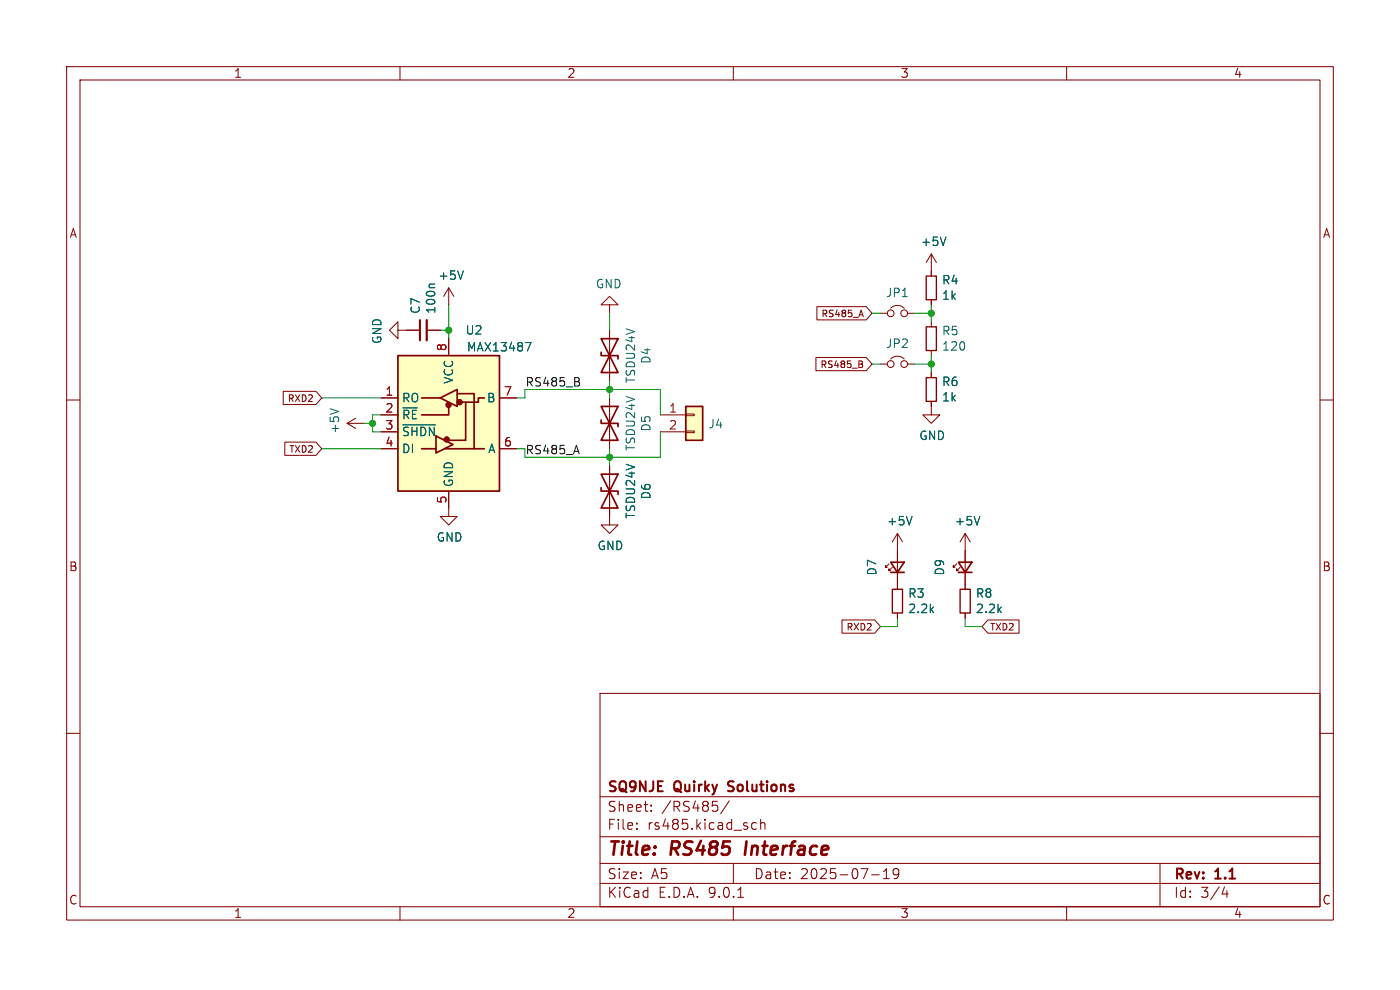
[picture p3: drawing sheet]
<svg xmlns="http://www.w3.org/2000/svg" width="297mm" height="210mm" viewBox="0 0 297 210" stroke-linecap="round" stroke-linejoin="round" font-family="sans-serif">
<g fill="none" stroke="#840000" stroke-width=".22">
<path d="M14.1 14.1h268.8v181.1h-268.8zM17 17h263v175.3h-263zM84.9 14.1v2.9M155.6 14.1v2.9M226.3 14.1v2.9M197.6 53.9v4.7M197.6 53.9l-1.1 1.8M197.6 53.9l1 1.8M86.2 70h2.9M90.5 70h2.9M95.2 61.1l-1.1 1.8M95.2 61.1l1.1 1.8"/>
<path d="M95.2 61.1v3.6M197.6 63.6v1.1M197.6 68.3v1M197.6 74.4v1M14.1 84.9h2.9M129.3 98.8v12.6h1.8l-1.8 1.8-1.8-1.8h1.8M197.6 86.2v1.8h1.8l-1.8 1.8-1.8-1.8h1.8M280 84.9h2.9M95.2 107.8v1.8h1.8l-1.8 1.8-1.8-1.8h1.8M203 119.6l-.8 .7v-.3v.3h.4M204.8 113.2l-1.1 1.8M204.8 113.2l1 1.8"/>
<path d="M204.8 113.2v11.8M203.7 120.3l-.7 .8v-.4v.4h.3M204.8 130v1.1M14.1 155.6h2.9M127.3 147.1h152.7v45.2h-152.7zM280 155.6h2.9M127.3 177.5h152.7M127.3 169h152.7M135.1 175.7v.2M135.1 174.6v.2M138.1 171.9v.2M138.1 170.8v.2"/>
<path d="M152.1 170.9l.2 .3v.5l-.2 .3M154.7 169.9l-1.8 2.7M159.5 175.5l.4 .4 .6-.1M160.5 174.6l-.6-.1-.4 .4M161.4 174.7a.53 .53 0 0 1 .9 .1v1.1M161.4 173.8v2.1M84.9 192.3v2.9M127.3 187.4h152.7M127.3 183.2h152.7M155.6 192.3v2.9M155.6 183.2v4.2M156.5 190.3h1.2"/>
<path d="M184.9 185.6h1.6M187.4 186.4h1.3M187.4 184.9l.6-.6v2.1M190.7 185.2l-.4 .4h-.4l-.4-.4v-.5l.2-.3 .6-.1 .3 .2a1.4 1.4 0 0 1-.5 1.9h-.4M226.3 192.3v2.9M246.1 183.2v9.1M259.8 188.1l-.5 1.5h1.3M260.3 188.9v1.4"/>
</g>
<path d="M158.4 178.5l-.4 2.8" fill="none" stroke="#840000" stroke-width=".57"/>
<path d="M154.4 167.7l.3 .1M154.5 165.9v.6" fill="none" stroke="#840000" stroke-width=".42"/>
<path d="M98.3 57.5l-.6 1.8M200.7 50.3l-.6 1.8M92.2 60.3h-.9l-.3 .2M207.9 109.6l-.6 1.8" fill="none" stroke="#006464" stroke-width=".22"/>
<path d="M89.1 67.9v4.3" fill="none" stroke="#840000" stroke-width=".43"/>
<path d="M90.5 67.9v4.3" fill="none" stroke="#840000" stroke-width=".47"/>
<path d="M196.5 58.6h2.1v5h-2.1zM196.5 69.3h2.1v5.1h-2.1zM203.7 125h2.1v5h-2.1z" fill="none" stroke="#840000" stroke-width=".29"/>
<path d="M127.5 100.6l3.6 7.2h-3.6l3.6-7.2zM127.5 103.5v.7h3.6v.7M203.3 119.3h2.9l-1.4 2.1zM203.3 121.4h2.9" fill="none" stroke="#840000" stroke-width=".36"/>
<path d="M84.4 75.4h21.6v28.8h-21.6z" fill="#ffffc2"/>
<g fill="none" stroke="#840000" stroke-width=".36">
<path d="M84.4 75.4h21.6v28.8h-21.6zM89.4 84.4h4M89.4 95.2h3.1M92.5 92.5l3.6 1.8-3.6 1.8zM93.4 84.4l3.6-1.8v3.6zM94.3 95.2h8.4M95.2 86.2v1.8h-5.8M97 83.5h3.6v11.7M98.8 85.3v8.1h-3.6M102.7 84.4h-1.2v.9h-3.6M127.5 86.2l3.6 7.2h-3.6l3.6-7.2zM127.5 89.1v.7h3.6v.7"/>
<path d="M188.9 119.3h2.9l-1.4 2.1zM188.9 121.4h2.9"/>
</g>
<g fill="#840000" stroke="#840000" stroke-width=".36">
<circle cx="95.2" cy="85.9" r=".5"/>
<circle cx="97.5" cy="85.3" r=".5"/>
</g>
<g fill="none" stroke="#840000" stroke-width=".22">
<path d="M95.2 71.8v3.6M73.6 89.8l1.8 1.1M73.6 89.8h3.6M75.4 88.7l-1.8 1.1M80.8 84.4h3.6M80.8 88h3.6M80.8 91.6h3.6M80.8 95.2h3.6M97 83.5h.1M106 84.4h3.6M106 95.2h3.6M129.3 84.4v10.8"/>
<path d="M95.2 104.2v3.6M188.6 119.6l-.7 .7v-.3v.3h.3M190.4 113.2v11.8M190.4 113.2l-1.1 1.8M190.4 113.2l1.1 1.8M189.3 120.3l-.7 .8v-.4v.4h.3M190.4 130v1.1"/>
</g>
<path d="M111.4 72.7h1.2l-.7 1.8M70 86.7l1.8 .6M85.5 90.1h6.9M193.5 109.6l-.6 1.8" fill="none" stroke="#006464" stroke-width=".22"/>
<path d="M189.3 125h2.2v5h-2.2z" fill="none" stroke="#840000" stroke-width=".29"/>
<path d="M145.5 86.2h3.6v7.2h-3.6z" fill="#ffffc2"/>
<path d="M127.5 71.8l3.6 7.2h-3.6l3.6-7.2zM127.5 74.7v.7h3.6v.8M145.5 86.2h3.6v7.2h-3.6z" fill="none" stroke="#840000" stroke-width=".36"/>
<g fill="none" stroke="#840000" stroke-width=".22">
<path d="M197.6 57.5v1.1M84.4 70v-1.7l-1.8 1.7 1.8 1.8v-1.8h4.7M90.5 70h2.9M95.2 71.8v3.6M129.3 64.7h1.8l-1.8-1.8-1.8 1.8h1.8v1.8M129.3 70v10.8M173.1 75.8h10.7l1.2 1.4-1.2 1.4h-10.7zM173.3 65.1h10.5l1.2 1.4-1.2 1.4h-10.5zM182.7 76.6l.2 .2-.2 .4 .3 .3-.1 .3-.2 .2M182.7 65.8l.4 1.4M186.8 77.2h1.4M186.8 66.5h1.4"/>
<path d="M188.9 76.2a2.03 2.03 0 0 1 2.9 0M188.9 65.4a2.03 2.03 0 0 1 2.9 0M192.5 77.2h1.5M192.5 66.5h1.5M197.6 63.6v1.1M197.6 79v1.1M60.1 83h6.9l1.3 1.4-1.3 1.4h-6.9zM60.4 93.8h6.6l1.3 1.4-1.3 1.4h-6.6zM80.8 88h3.6M80.8 91.6h3.6M80.8 84.4h3.6M80.8 95.2h3.6"/>
<path d="M106 84.4h3.6M106 95.2h3.6M129.3 98.8v3.6M140.1 88h5.4M140.1 91.6h5.4M145.5 87.8h1.8v.4h-1.8zM145.5 91.4h1.8v.4h-1.8zM197.6 85.1v1.1M95.2 104.2v3.6M129.3 106v3.6M190.4 116.7v2.6M204.8 116.7v2.6"/>
<path d="M178.6 131.5h7l1.2 1.4-1.2 1.4h-7zM190.4 121.4v3.6M190.4 130v1.1M204.8 121.4v3.6M204.8 130v1.1M209.6 131.5h6.6v2.8h-6.6l-1.3-1.4z"/>
<circle cx="188.9" cy="77.2" r=".72"/>
<circle cx="188.9" cy="66.5" r=".72"/>
<circle cx="191.8" cy="77.2" r=".72"/>
<circle cx="191.8" cy="66.5" r=".72"/>
</g>
<path d="M196.5 80.1h2.1v5h-2.1z" fill="none" stroke="#840000" stroke-width=".29"/>
<path d="M122.8 81l.2 .3-.2 .5M122.8 80.3v.5" fill="none" stroke="#0f0f0f" stroke-width=".22"/>
<g fill="none" stroke="#009600" stroke-width=".22">
<path d="M93.4 70h1.8M95.2 64.7v7.1M129.3 66.5v3.5M185 66.5h1.8M185 77.2h1.8M194 66.5h3.6M194 77.2h3.6M197.6 64.7v3.6M197.6 75.4v3.6M68.3 95.2h12.5M68.3 84.4h12.5M77.2 89.8h1.8"/>
<path d="M80.8 88h-1.8v3.6h1.8M109.6 84.4h1.8v-1.8h28.7v5.4M109.6 95.2h1.8M129.3 80.8v3.6M129.3 95.2v3.6M140.1 91.6v5.4h-28.7M190.4 131.1v1.8h-3.6M204.8 131.1v1.8h3.5"/>
</g>
<path d="M98.3 57.5l-.6 1.8M200.7 50.3l-.6 1.8M92.2 60.3h-.9l-.3 .2M111.4 72.7h1.2l-.7 1.8M85.5 90.1h6.9M193.5 109.6l-.6 1.8M207.9 109.6l-.6 1.8" fill="none" stroke="#006464" stroke-width=".22"/>
<g fill="#009600" stroke="#009600" stroke-width=".22">
<circle cx="197.6" cy="66.5" r=".65"/>
<circle cx="197.6" cy="77.2" r=".65"/>
<circle cx="129.3" cy="82.6" r=".65"/>
<circle cx="79" cy="89.8" r=".65"/>
<circle cx="129.3" cy="97" r=".65"/>
<circle cx="95.2" cy="70" r=".65"/>
</g>
<g font-size="3.9" fill="#840000">
<text x="128.7" y="182.3">Title:</text>
<text x="142.4" y="182.3">RS485</text>
<text x="159.3" y="182.3">Interface</text>
</g>
<g font-size="3" fill="#840000">
<text x="128.7" y="172.5">Sheet:</text>
<text x="128.7" y="168.6">SQ9NJE</text>
<text x="140.3" y="172.5">/RS485/</text>
<text x="143.2" y="168.6">Quirky</text>
<text x="155.5" y="168.6">Solutions</text>
<text x="128.7" y="176.3">File:</text>
<text x="137.3" y="176.3">rs485.kicad_sch</text>
<text x="128.7" y="190.8">KiCad</text>
<text x="128.7" y="186.8">Size:</text>
<text x="138.1" y="186.8">A5</text>
<text x="139.6" y="190.8">E.D.A.</text>
<text x="150.4" y="190.8">9.0.1</text>
<text x="159.8" y="186.8">Date:</text>
<text x="169.7" y="186.8">2025-07-19</text>
<text x="248.9" y="187.1">Rev:</text>
<text x="248.9" y="190.8">Id:</text>
<text x="254.7" y="190.8">3/4</text>
<text x="257.9" y="187.1">1.1</text>
</g>
<g font-size="2.6" fill="#840000">
<text x="49.5" y="16.8">1</text>
<text x="120.2" y="16.8">2</text>
<text x="190.9" y="16.8">3</text>
<text x="261.6" y="16.8">4</text>
<text x="14.6" y="50.7">A</text>
<text x="280.5" y="50.7">A</text>
<text x="14.5" y="121.5">B</text>
<text x="280.4" y="121.5">B</text>
<text x="14.5" y="192.2">C</text>
<text x="49.5" y="195">1</text>
<text x="120.2" y="195">2</text>
<text x="190.9" y="195">3</text>
<text x="261.6" y="195">4</text>
<text x="280.4" y="192.2">C</text>
</g>
<g font-size="2.5" fill="#006464">
<text x="195.2" y="52.5">+5V</text>
<text x="92.9" y="59.7">+5V</text>
<text x="126.3" y="61.5">GND</text>
<text x="187.8" y="63.3">JP1</text>
<text x="199.7" y="60.6">R4</text>
<text x="199.7" y="63.9">1k</text>
<text x="89.4" y="66.7" transform="rotate(-90 89.4 66.7)">C7</text>
<text x="92.6" y="66.7" transform="rotate(-90 92.6 66.7)">100n</text>
<text x="98.6" y="71.3">U2</text>
<text x="199.7" y="71.4">R5</text>
<text x="81.2" y="73.1" transform="rotate(-90 81.2 73.1)">GND</text>
<text x="98.9" y="74.9">MAX13487</text>
<text x="138.3" y="77.3" transform="rotate(-90 138.3 77.3)">D4</text>
<text x="187.8" y="74.1">JP2</text>
<text x="199.7" y="74.7">120</text>
<text x="96.4" y="81.6" transform="rotate(-90 96.4 81.6)">VCC</text>
<text x="135" y="81.4" transform="rotate(-90 135 81.4)">TSDU24V</text>
<text x="199.7" y="82.2">R6</text>
<text x="85.1" y="85.6">RO</text>
<text x="85.1" y="89.2">~{RE}</text>
<text x="103.2" y="85.6">B</text>
<text x="199.7" y="85.5">1k</text>
<text x="72.2" y="92.1" transform="rotate(-90 72.2 92.1)">+5V</text>
<text x="85.1" y="92.8">~{SHDN}</text>
<text x="135" y="95.8" transform="rotate(-90 135 95.8)">TSDU24V</text>
<text x="138.3" y="91.7" transform="rotate(-90 138.3 91.7)">D5</text>
<text x="150.2" y="91.2">J4</text>
<text x="194.9" y="93.6">GND</text>
<text x="85.1" y="96.4">DI</text>
<text x="103.4" y="96.4">A</text>
<text x="96.4" y="103.5" transform="rotate(-90 96.4 103.5)">GND</text>
<text x="138.3" y="106.1" transform="rotate(-90 138.3 106.1)">D6</text>
<text x="135" y="110.2" transform="rotate(-90 135 110.2)">TSDU24V</text>
<text x="188" y="111.8">+5V</text>
<text x="202.4" y="111.8">+5V</text>
<text x="92.5" y="115.2">GND</text>
<text x="126.6" y="117">GND</text>
<text x="186.2" y="122.2" transform="rotate(-90 186.2 122.2)">D7</text>
<text x="200.6" y="122.2" transform="rotate(-90 200.6 122.2)">D9</text>
<text x="192.5" y="127.1">R3</text>
<text x="192.5" y="130.4">2.2k</text>
<text x="206.9" y="127.1">R8</text>
<text x="206.9" y="130.4">2.2k</text>
</g>
<g font-size="2.5" fill="#a90000">
<text x="94.8" y="74.6" transform="rotate(-90 94.8 74.6)">8</text>
<text x="81.6" y="84.1">1</text>
<text x="81.6" y="87.6">2</text>
<text x="106.8" y="84.1">7</text>
<text x="141.8" y="87.6">1</text>
<text x="81.6" y="91.2">3</text>
<text x="81.6" y="94.8">4</text>
<text x="106.8" y="94.8">6</text>
<text x="141.8" y="91.2">2</text>
<text x="94.8" y="107" transform="rotate(-90 94.8 107)">5</text>
</g>
<text font-size="2.5" fill="#0f0f0f" x="111.4" y="82.1">RS485_B</text>
<text font-size="2.5" fill="#009600" x="111.4" y="96.5">RS485_A</text>
<g font-size="2" fill="#840000">
<text x="174" y="67.6">RS485_A</text>
<text x="173.8" y="78.4">RS485_B</text>
<text x="60.8" y="85.5">RXD2</text>
<text x="61.2" y="96.3">TXD2</text>
<text x="179.4" y="134">RXD2</text>
<text x="209.9" y="134">TXD2</text>
</g>
</svg>
